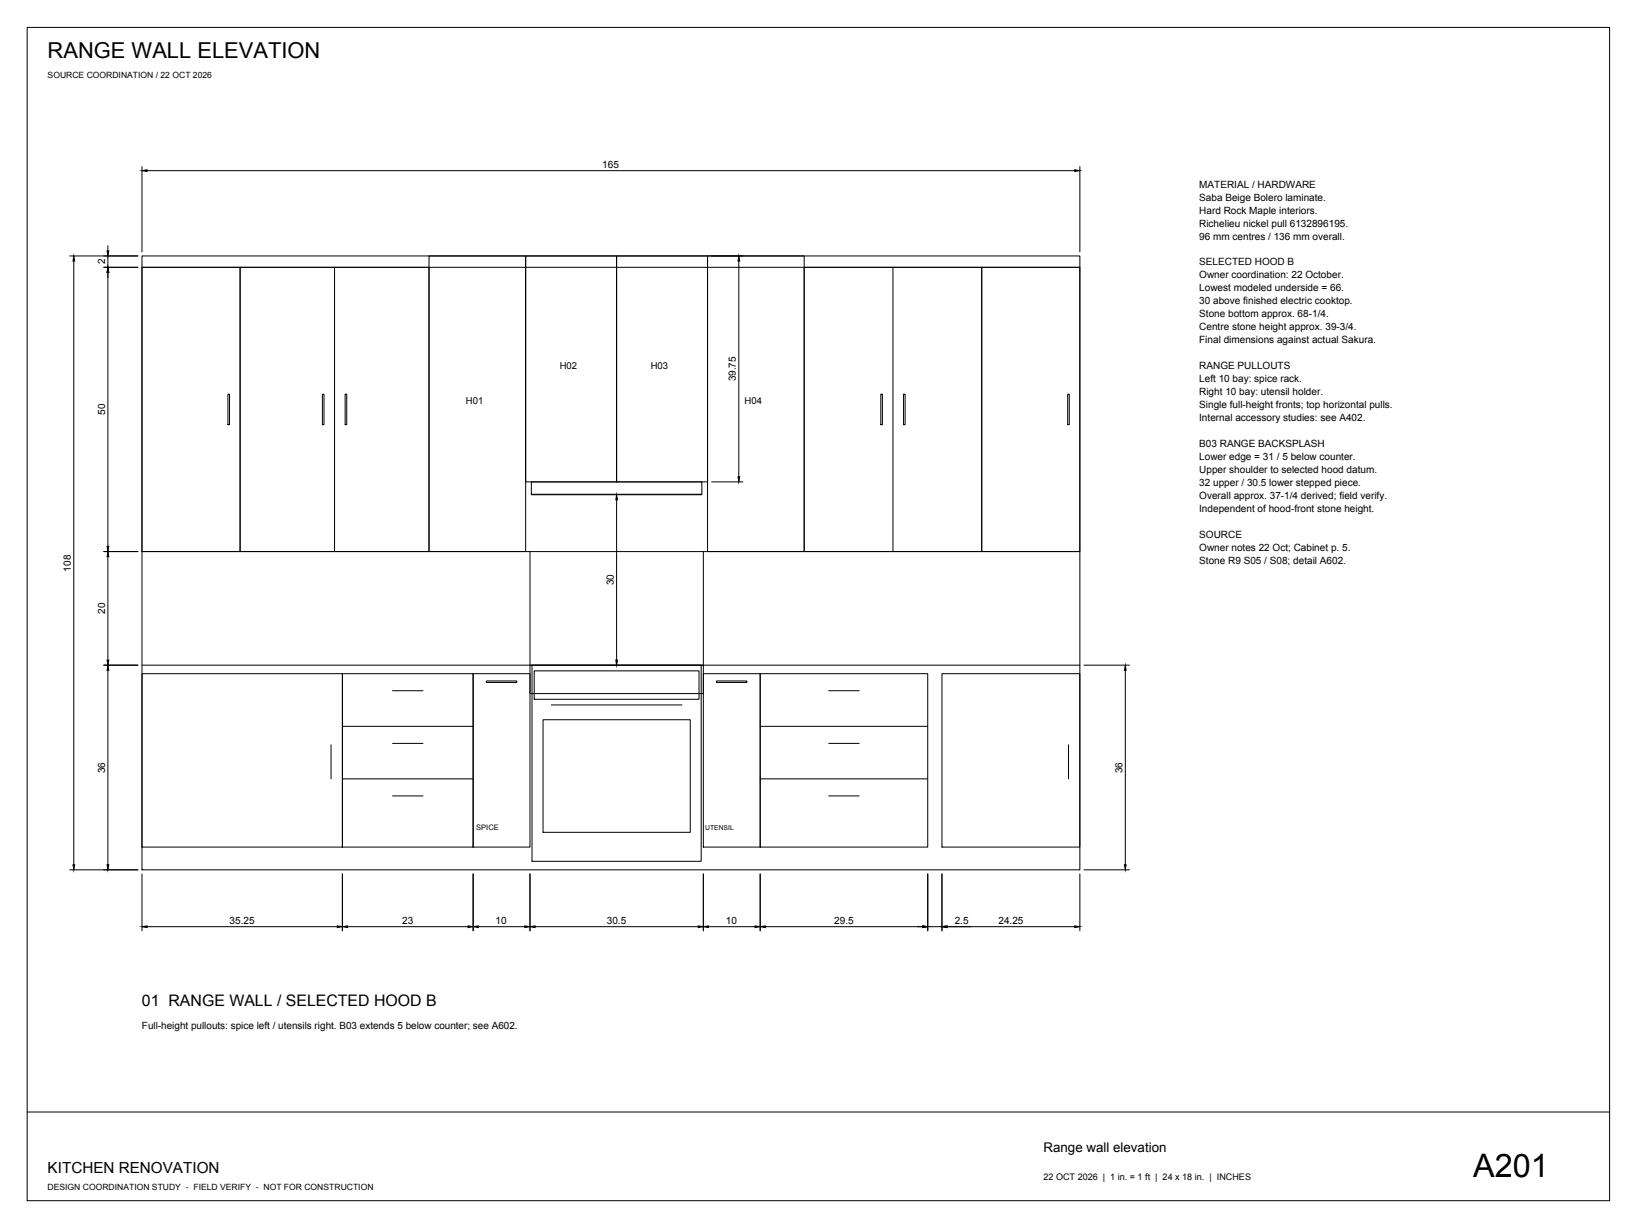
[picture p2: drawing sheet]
<svg xmlns="http://www.w3.org/2000/svg" width="610mm" height="457mm" viewBox="0 0 610 457" stroke-linecap="round" stroke-linejoin="round" font-family="sans-serif">
<!-- layer: D-TITLE -->
<path d="M10.1 10.2h589.3v436.8h-589.3zM10.1 414h589.3" fill="none" stroke="#000" stroke-width=".37"/>
<!-- layer: D-OUTLINE -->
<g fill="none" stroke="#000" stroke-width=".37">
<path d="M52.9 95.3h349.2v228.6h-349.2zM52.9 99.5h36.5v105.9h-36.5zM89.4 99.5h70.4v105.9h-70.4zM159.8 95.3h35.9v110.1h-35.9zM195.7 95.3h33.9v84.1h-33.9zM229.6 95.3h33.9v84.1h-33.9zM263.5 95.3h36v110.1h-36zM299.5 99.5h66.1v105.9h-66.1zM365.6 99.5h36.5v105.9h-36.5zM197.9 179.4h63.5v4.6h-63.5zM52.9 250.8h74.6v64.6h-74.6zM52.9 247.7h349.2"/>
<path d="M127.5 250.8h48.7v64.6h-48.7zM146.2 257.2h11.3M176.2 250.8h21.2v64.6h-21.2zM181.1 253.5h11.3v.6h-11.3zM198.1 247.7h63v73h-63zM198.9 249.8h61.4v10.6h-61.4zM261.9 250.8h21.2v64.6h-21.2zM266.8 253.5h11.3v.6h-11.3zM283.1 250.8h62.4v64.6h-62.4zM308.6 257.2h11.4M350.8 250.8h51.3v64.6h-51.3zM146.2 276.8h11.3"/>
<path d="M205.3 262.5h48.7M308.6 276.8h11.4M146.2 296.3h11.3M308.6 296.3h11.4"/>
</g>
<!-- layer: D-FINE -->
<g fill="none" stroke="#000" stroke-width=".37">
<path d="M52.9 99.5h349.2M124.6 99.5v105.9M332.5 99.5v105.9M84.9 146.8h.6v11.3h-.6zM120.1 146.8h.5v11.3h-.5zM128.5 146.8h.6v11.3h-.6zM328 146.8h.6v11.3h-.6zM336.5 146.8h.6v11.3h-.6zM397.6 146.8h.6v11.3h-.6zM197.9 184.2h63.5M52.9 205.4h349.2M197.4 205.4v42.3"/>
<path d="M261.9 205.4v42.3M123.3 277.3v12.7M127.5 270.4h48.7M202.2 268h54.8v41.9h-54.8zM283.1 270.4h62.4M397.9 277.3v12.7M127.5 290h48.7M283.1 290h62.4"/>
</g>
<!-- layer: D-DIMS -->
<g fill="none" stroke="#000" stroke-width=".37">
<path d="M52.9 62v31.8M54.8 63.5h345.4M402.1 62v31.8M26 95.3h25.4M27.5 97.2v224.7M38.7 99.5h12.7M40.2 91.5v1.9M40.2 95.3v4.2M265 95.3h11.6M275.1 97.2v80.3M40.2 101.4v102.1M265 179.4h11.6"/>
<path d="M229.6 186.1v59.6M38.7 205.4h12.7M40.2 207.3v38.4M38.7 247.7h12.7M40.2 249.6v72.3M403.6 247.7h17M419.1 249.6v72.3M26 323.9h25.4M52.9 325.4v21.1M127.5 325.4v21.1M176.2 325.4v21.1M197.4 325.4v21.1"/>
<path d="M261.9 325.4v21.1M283.1 325.4v21.1M345.5 325.4v21.1M350.8 325.4v21.1M402.1 325.4v21.1M403.6 323.9h17M54.8 345h70.8M129.4 345h44.9M178.1 345h17.4M199.3 345h60.7M263.8 345h17.4M285 345h58.6"/>
<path d="M345.5 345h5.3M352.7 345h47.5"/>
</g>
<g fill="#000" stroke="#000" stroke-width=".37">
<path d="M52.9 63.5l1.9-.3v.6zM400.2 63.2l1.9 .3-1.9 .3zM27.5 95.3l.3 1.9h-.6zM39.9 93.4h.6l-.3 1.9zM275.1 95.3l.4 1.9h-.7zM40.2 99.5l.3 1.9h-.6zM274.8 177.5h.7l-.4 1.9zM229.6 184.2l.4 1.9h-.7zM40.2 205.4l.3 1.9h-.6zM39.9 203.5h.6l-.3 1.9zM40.2 247.7l.3 1.9h-.6zM39.9 245.7h.6l-.3 2z"/>
<path d="M229.3 245.7h.7l-.4 2zM419.1 247.7l.3 1.9h-.7zM27.2 321.9h.6l-.3 2zM39.9 321.9h.6l-.3 2zM418.7 321.9h.7l-.3 2zM52.9 345l1.9-.3v.7zM125.6 344.7l1.9 .3-1.9 .4zM127.5 345l1.9-.3v.7zM174.3 344.7l1.9 .3-1.9 .4zM176.2 345l1.9-.3v.7zM195.5 344.7l1.9 .3-1.9 .4zM197.4 345l1.9-.3v.7z"/>
<path d="M260 344.7l1.9 .3-1.9 .4zM261.9 345l1.9-.3v.7zM281.2 344.7l1.9 .3-1.9 .4zM283.1 345l1.9-.3v.7zM343.6 344.7l1.9 .3-1.9 .4zM350.8 345l1.9-.3v.7zM400.2 344.7l1.9 .3-1.9 .4z"/>
</g>
<!-- layer: D-HIDDEN -->
<path d="M197.4 247.7h64.5v10.5h-64.5z" fill="none" stroke="#000" stroke-width=".37"/>
<text font-size="12.1" x="548.6" y="438.1">A201</text>
<text font-size="8.2" x="17.7" y="21.6">RANGE WALL ELEVATION</text>
<text font-size="5.9" x="52.9" y="374.6">01 RANGE WALL / SELECTED HOOD B</text>
<text font-size="5.7" x="17.7" y="436.9">KITCHEN RENOVATION</text>
<text font-size="5" x="388.6" y="428.8">Range wall elevation</text>
<g font-size="3.7">
<text x="224.3" y="62.4">165</text>
<text x="446.6" y="69.9">MATERIAL / HARDWARE</text>
<text x="446.6" y="74.7">Saba Beige Bolero laminate.</text>
<text x="446.6" y="79.5">Hard Rock Maple interiors.</text>
<text x="446.6" y="84.4">Richelieu nickel pull 6132896195.</text>
<text x="446.6" y="89.2">96 mm centres / 136 mm overall.</text>
<text x="39.2" y="98.4" transform="rotate(-90 39.2 98.4)">2</text>
<text x="446.6" y="98.8">SELECTED HOOD B</text>
<text x="446.6" y="103.7">Owner coordination: 22 October.</text>
<text x="446.6" y="108.5">Lowest modeled underside = 66.</text>
<text x="446.6" y="113.3">30 above finished electric cooktop.</text>
<text x="446.6" y="118.2">Stone bottom approx. 68-1/4.</text>
<text x="446.6" y="123">Centre stone height approx. 39-3/4.</text>
<text x="446.6" y="127.8">Final dimensions against actual Sakura.</text>
<text x="446.6" y="137.5">RANGE PULLOUTS</text>
<text x="274.1" y="142" transform="rotate(-90 274.1 142)">39.75</text>
<text x="446.6" y="142.3">Left 10 bay: spice rack.</text>
<text x="446.6" y="147.1">Right 10 bay: utensil holder.</text>
<text x="39.1" y="154.5" transform="rotate(-90 39.1 154.5)">50</text>
<text x="446.6" y="151.9">Single full-height fronts; top horizontal pulls.</text>
<text x="446.6" y="156.8">Internal accessory studies: see A402.</text>
<text x="446.6" y="166.4">B03 RANGE BACKSPLASH</text>
<text x="446.6" y="171.2">Lower edge = 31 / 5 below counter.</text>
<text x="446.6" y="176.1">Upper shoulder to selected hood datum.</text>
<text x="446.6" y="180.9">32 upper / 30.5 lower stepped piece.</text>
<text x="446.6" y="185.7">Overall approx. 37-1/4 derived; field verify.</text>
<text x="446.6" y="190.5">Independent of hood-front stone height.</text>
<text x="446.6" y="200.2">SOURCE</text>
<text x="446.6" y="205">Owner notes 22 Oct; Cabinet p. 5.</text>
<text x="446.6" y="209.8">Stone R9 S05 / S08; detail A602.</text>
<text x="26.4" y="212.8" transform="rotate(-90 26.4 212.8)">108</text>
<text x="228.6" y="218" transform="rotate(-90 228.6 218)">30</text>
<text x="39.1" y="228.6" transform="rotate(-90 39.1 228.6)">20</text>
<text x="39.1" y="287.8" transform="rotate(-90 39.1 287.8)">36</text>
<text x="418" y="287.8" transform="rotate(-90 418 287.8)">36</text>
<text x="85.5" y="344">35.25</text>
<text x="149.8" y="344">23</text>
<text x="184.6" y="344">10</text>
<text x="226" y="344">30.5</text>
<text x="270.3" y="344">10</text>
<text x="310.7" y="344">29.5</text>
<text x="355.5" y="344">2.5</text>
<text x="371.8" y="344">24.25</text>
<text x="52.9" y="383.1">Full-height pullouts: spice left / utensils right. B03 extends 5 below counter; see A602.</text>
</g>
<g font-size="3.5">
<text x="208.4" y="137.3">H02</text>
<text x="242.3" y="137.3">H03</text>
<text x="173.5" y="150.3">H01</text>
<text x="277.2" y="150.3">H04</text>
</g>
<text font-size="3.4" x="388.6" y="439.4">22 OCT 2026 | 1 in. = 1 ft | 24 x 18 in. | INCHES</text>
<g font-size="3.2">
<text x="17.7" y="29">SOURCE COORDINATION / 22 OCT 2026</text>
<text x="17.7" y="443.2">DESIGN COORDINATION STUDY - FIELD VERIFY - NOT FOR CONSTRUCTION</text>
</g>
<text font-size="2.8" x="177.3" y="309">SPICE</text>
<text font-size="2.5" x="262.6" y="309">UTENSIL</text>
</svg>
